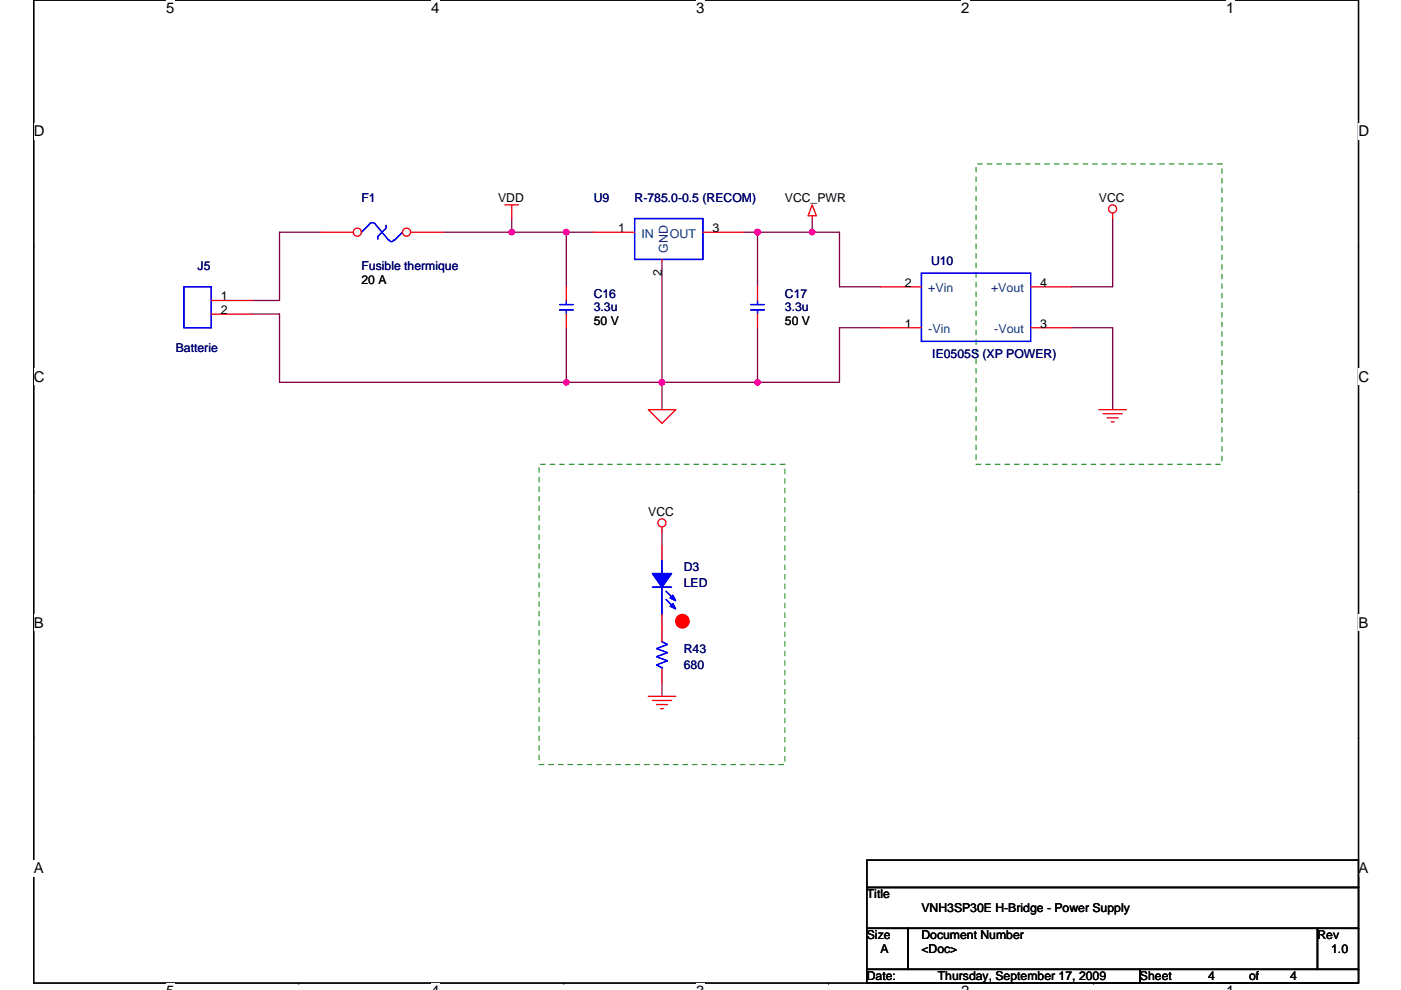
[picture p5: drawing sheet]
<svg xmlns="http://www.w3.org/2000/svg" width="297mm" height="210mm" viewBox="0 0 297 210" stroke-linecap="round" stroke-linejoin="round" font-family="sans-serif">
<path d="M7.2 0h280.8v208.5h-280.8z" fill="none" stroke="#000" stroke-width=".28"/>
<g fill="#fff">
<path d="M35.2 0h1.8v3.5h-1.8z"/>
<path d="M35.2 208.5h1.8v1.4h-1.8z"/>
</g>
<path d="M63.3 0h.1M63.3 208.5h.1" fill="none" stroke="#000" stroke-width=".28"/>
<g fill="#fff">
<path d="M91.4 0h1.8v3.5h-1.8z"/>
<path d="M91.4 208.5h1.8v1.4h-1.8z"/>
</g>
<path d="M119.5 0h.1M119.5 208.5h.1" fill="none" stroke="#000" stroke-width=".28"/>
<g fill="#fff">
<path d="M147.6 0h1.7v3.5h-1.7z"/>
<path d="M147.6 208.5h1.7v1.4h-1.7z"/>
</g>
<path d="M175.7 0h.1M175.7 208.5h.1" fill="none" stroke="#000" stroke-width=".28"/>
<g fill="#fff">
<path d="M203.8 0h1.7v3.5h-1.7z"/>
<path d="M203.8 208.5h1.7v1.4h-1.7z"/>
</g>
<path d="M231.9 0h.1M231.9 208.5h.1" fill="none" stroke="#000" stroke-width=".28"/>
<g fill="#fff">
<path d="M259.9 0h1.8v3.5h-1.8z"/>
<path d="M259.9 208.5h1.8v1.4h-1.8z"/>
<path d="M7.2 26.1h2.2v3.5h-2.2z"/>
<path d="M288 26.1h2.3v3.5h-2.3z"/>
<path d="M7.2 78.2h2.2v3.5h-2.2z"/>
<path d="M288 78.2h2.3v3.5h-2.3z"/>
</g>
<path d="M7.2 52.1h.1M288 52.1h.1" fill="none" stroke="#000" stroke-width=".28"/>
<g fill="#fff">
<path d="M7.2 130.3h2v3.5h-2z"/>
<path d="M288 130.3h2.1v3.5h-2.1z"/>
</g>
<path d="M7.2 104.3h.1M288 104.3h.1" fill="none" stroke="#000" stroke-width=".28"/>
<g fill="#fff">
<path d="M7.1 182.4h2.2v3.5h-2.2z"/>
<path d="M288 182.4h2.1v3.5h-2.1z"/>
</g>
<path d="M7.2 156.4h.1M288 156.4h.1M183.8 196.9h8.7v8.7h-8.7zM183.8 182.4h104.2v5.8h-104.2zM183.8 188.2h104.2v8.7h-104.2zM192.5 196.9h86.8v8.7h-86.8zM279.3 196.9h8.7v8.7h-8.7zM183.8 205.6h57.9v2.9h-57.9zM241.7 205.6h46.3v2.9h-46.3z" fill="none" stroke="#000" stroke-width=".28"/>
<g fill="none" stroke="#800040" stroke-width=".28">
<path d="M68 49.3h-8.7v14.4h-5.8M94 49.3h14.5M108.5 46.4v2.9M108.5 49.3h11.6M120.1 49.3v11.5M120.1 49.3h5.8M140.4 55v26.1M157.7 49.3h2.9M160.6 49.3v11.5M160.6 49.3h11.6M172.2 46.4v2.9M172.2 49.3h5.8v11.5h8.7"/>
<path d="M235.9 46.4v14.4h-8.7M53.5 66.6h5.8v14.5h60.8M120.1 69.5v11.6M160.6 69.5v11.6M186.7 69.5h-8.7v11.6h-17.4M227.2 69.5h8.7v17.4M120.1 81.1h20.3M140.4 81.1h20.2M140.4 81.1v5.8M140.4 112.9v2.9M140.4 144.8v2.9"/>
</g>
<g fill="#f0f" stroke="#f0f" stroke-width=".28">
<circle cx="140.3" cy="81.1" r=".57"/>
<circle cx="120.1" cy="81.1" r=".57"/>
<circle cx="160.6" cy="49.2" r=".57"/>
<circle cx="172.2" cy="49.2" r=".57"/>
<circle cx="120.1" cy="49.2" r=".57"/>
<circle cx="108.5" cy="49.2" r=".57"/>
<circle cx="160.6" cy="81.1" r=".57"/>
</g>
<g fill="none" stroke="#f00" stroke-width=".28">
<path d="M107.1 43.5h2.8M108.5 43.5v2.9M172.2 45.8v.6M172.2 43.5l.9 2.3h-1.8zM235.9 45.2v1.2M186.7 69.5h8.7M186.7 60.8h8.7M218.5 69.5h8.7M218.5 60.8h8.7M137.5 86.9h5.8l-2.9 2.9zM233 86.9h5.8M233.9 87.8h4"/>
<path d="M234.7 88.6h2.4M235.6 89.5h.6M140.4 111.8v1.1M137.5 147.7h5.8M138.3 148.6h4.1M139.2 149.4h2.3M140.1 150.3h.5"/>
<circle cx="235.9" cy="44.3" r=".86"/>
<circle cx="140.3" cy="110.9" r=".86"/>
</g>
<circle cx="144.7" cy="131.8" r="1.44" fill="#f00" stroke="#f00" stroke-width=".28"/>
<path d="M206.9 34.8h52.2v63.7h-52.2zM114.3 98.5h52.1v63.7h-52.1z" fill="none" stroke="#008000" stroke-width=".21" stroke-dasharray="1 1 1 1 1 1 1 1"/>
<path d="M78.4 47.5l-1.8 1.8M79.5 47.5l2.9 3.5M79.6 47.5l-.7-.3-.6 .3M81.8 47.8v.6l-1.7 1.7v.6M83.5 50.9a.55 .55 0 0 1-.5 .3 .55 .55 0 0 1-.5-.3M85.3 49.3l-1.7 1.7M195.4 57.9h23.1v14.5h-23.1z" fill="none" stroke="#00f" stroke-width=".28"/>
<circle cx="75.8" cy="49.2" r=".86" fill="#fff" stroke="#f00" stroke-width=".28"/>
<path d="M68 49.3h6.9" fill="none" stroke="#f00" stroke-width=".28"/>
<circle cx="86.2" cy="49.2" r=".86" fill="#fff" stroke="#f00" stroke-width=".28"/>
<g fill="none" stroke="#f00" stroke-width=".28">
<path d="M87.1 49.3h6.9M125.9 49.3h8.7M140.4 55h.1M149 49.3h8.7M44.8 63.7h8.7M44.8 66.6h8.7M120.1 60.8v2.9M120.1 66.6v2.9M160.6 60.8v2.9M160.6 66.6v2.9M140.4 115.8v2.9M140.4 130.3v5.8"/>
<path d="M140.4 141.9v2.9"/>
</g>
<g fill="none" stroke="#00f" stroke-width=".28">
<path d="M134.6 46.4h14.4v8.6h-14.4zM39 60.8h5.8v8.7h-5.8zM118.6 65.7h2.9M118.6 64.6h2.9M120.1 63.7v.9M120.1 65.7v.9M159.2 65.7h2.9M159.2 64.6h2.9M160.6 63.7v.9M160.6 65.7v.9M140.4 118.7v2.9M138.3 124.5h4.1"/>
<path d="M140.4 124.5v5.8M140.4 136.1l1.1 .6-2.3 .9 2.3 .8-2.3 .9 2.3 .9-2.3 .8 1.2 .6v.3M141.2 125.4l1.8 1.7M141.2 127.1l1.8 1.8"/>
</g>
<g fill="#00f" stroke="#00f" stroke-width=".28">
<path d="M138.3 121.6h4.1l-2 2.9z" fill-rule="evenodd"/>
<path d="M142.7 128l.6 1.2-1.2-.6z" fill-rule="evenodd"/>
<path d="M142.7 126.3l.6 1.1-1.2-.5z" fill-rule="evenodd"/>
<path d="M138.3 121.6h4.1l-2 2.9z" fill-rule="evenodd"/>
<path d="M142.7 128l.6 1.2-1.2-.6z" fill-rule="evenodd"/>
<path d="M142.7 126.3l.6 1.1-1.2-.5z" fill-rule="evenodd"/>
</g>
<g fill="#f0f" stroke="#f0f" stroke-width=".28">
<circle cx="140.3" cy="81.1" r=".57"/>
<circle cx="120.1" cy="81.1" r=".57"/>
<circle cx="160.6" cy="49.2" r=".57"/>
<circle cx="172.2" cy="49.2" r=".57"/>
<circle cx="120.1" cy="49.2" r=".57"/>
<circle cx="108.5" cy="49.2" r=".57"/>
<circle cx="160.6" cy="81.1" r=".57"/>
</g>
<g font-size="3.2">
<text x="35.2" y="2.8">5</text>
<text x="91.4" y="2.8">4</text>
<text x="147.6" y="2.8">3</text>
<text x="203.8" y="2.8">2</text>
<text x="259.9" y="2.8">1</text>
<text x="7.2" y="28.9">D</text>
<text x="288" y="28.9">D</text>
<text x="7.2" y="81">C</text>
<text x="288" y="81">C</text>
<text x="7.2" y="133.1">B</text>
<text x="288" y="133.1">B</text>
<text x="7.2" y="185.3">A</text>
<text x="288" y="185.3">A</text>
</g>
<g font-size="2.6" fill="#000080">
<text x="76.6" y="42.9">F1</text>
<text x="125.9" y="42.9">U9</text>
<text x="134.6" y="42.9">R-785.0-0.5 (RECOM)</text>
<text x="41.9" y="57.4">J5</text>
<text x="76.6" y="57.4">Fusible thermique</text>
<text x="197.4" y="56.2">U10</text>
<text x="125.9" y="63.2">C16</text>
<text x="166.4" y="63.2">C17</text>
<text x="125.9" y="66.1">3.3u</text>
<text x="166.4" y="66.1">3.3u</text>
<text x="37.3" y="74.7">Batterie</text>
<text x="197.7" y="75.9">IE0505S (XP POWER)</text>
<text x="145" y="121.1">D3</text>
<text x="145" y="124.5">LED</text>
<text x="145" y="138.5">R43</text>
<text x="145" y="141.9">680</text>
</g>
<g font-size="2.6">
<text x="105.6" y="42.9">VDD</text>
<text x="166.4" y="42.9">VCC_PWR</text>
<text x="233" y="42.9">VCC</text>
<text x="131.1" y="49.2">1</text>
<text x="151.1" y="49.2">3</text>
<text x="140.3" y="58.5" transform="rotate(-90 140.3 58.5)">2</text>
<text x="46.8" y="63.7">1</text>
<text x="76.6" y="60.3">20 A</text>
<text x="191.9" y="60.8">2</text>
<text x="220.6" y="60.8">4</text>
<text x="46.8" y="66.6">2</text>
<text x="125.9" y="68.9">50 V</text>
<text x="166.4" y="68.9">50 V</text>
<text x="191.9" y="69.5">1</text>
<text x="220.6" y="69.5">3</text>
<text x="137.5" y="109.5">VCC</text>
<text x="183.8" y="190.6">Title</text>
<text x="195.4" y="193.5">VNH3SP30E H-Bridge - Power Supply</text>
<text x="183.8" y="199.2">Size</text>
<text x="186.7" y="202.1">A</text>
<text x="195.4" y="199.2">Document Number</text>
<text x="195.4" y="202.1">&lt;Doc&gt;</text>
<text x="279.3" y="199.2">Rev</text>
<text x="282.2" y="202.1">1.0</text>
<text x="183.8" y="207.9">Date:</text>
<text x="198.8" y="207.9">Thursday, September 17, 2009</text>
<text x="241.7" y="207.9">Sheet</text>
<text x="256.2" y="207.9">4</text>
<text x="264.9" y="207.9">of</text>
<text x="273.6" y="207.9">4</text>
</g>
<g font-size="2.6" fill="#004080">
<text x="136" y="50.4">IN</text>
<text x="141.6" y="53.6" transform="rotate(-90 141.6 53.6)">GND</text>
<text x="142" y="50.4">OUT</text>
<text x="196.8" y="62">+Vin</text>
<text x="210.1" y="62">+Vout</text>
<text x="196.8" y="70.7">-Vin</text>
<text x="210.8" y="70.7">-Vout</text>
</g>
</svg>
